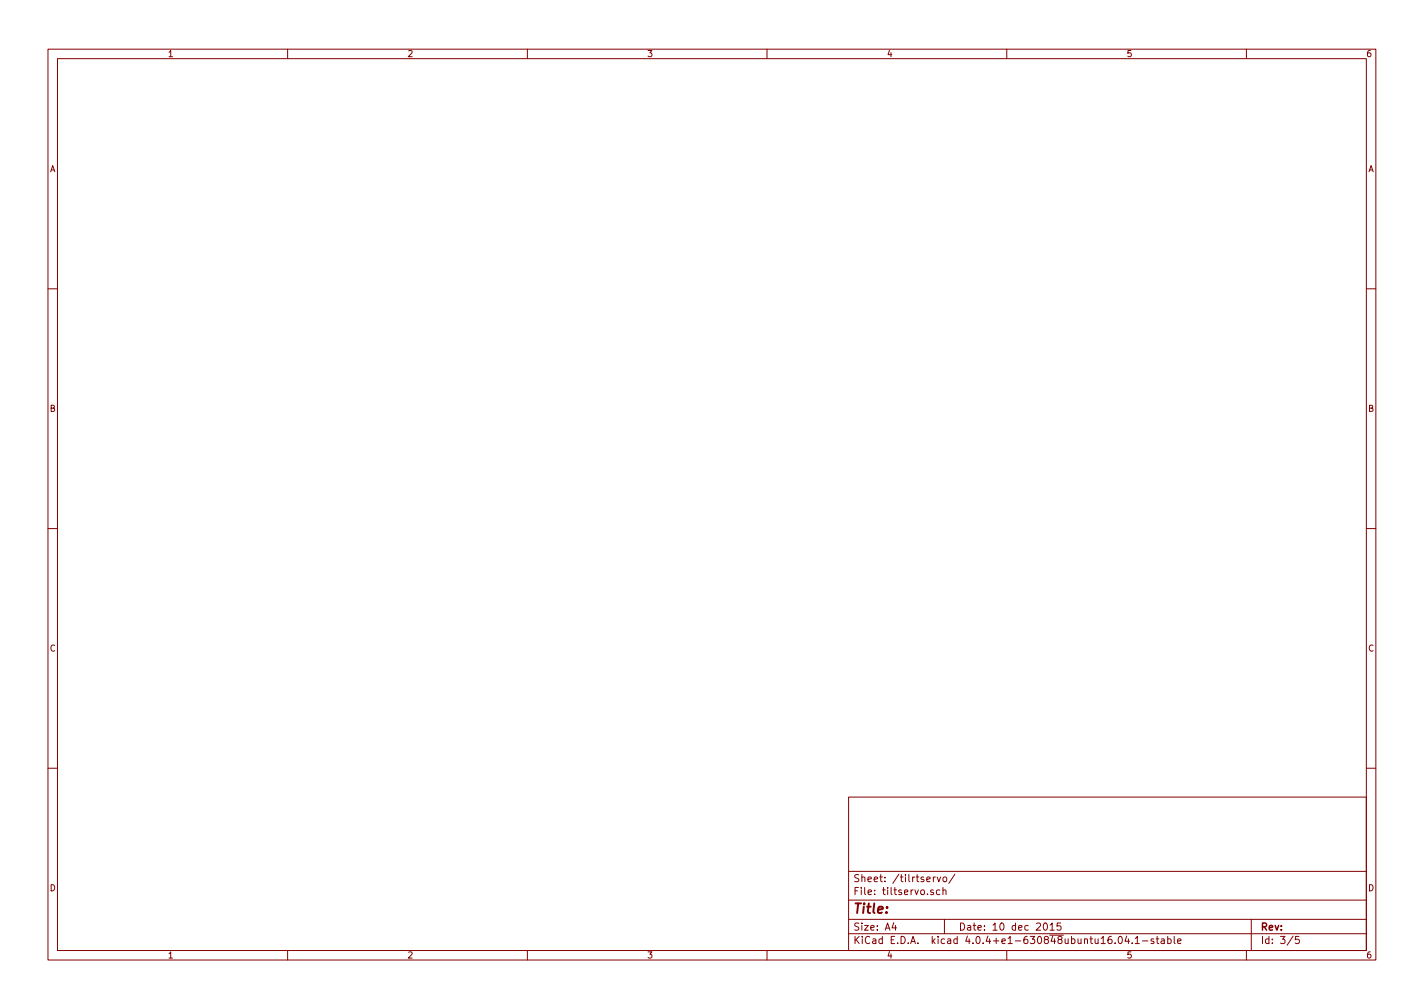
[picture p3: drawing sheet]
<svg xmlns="http://www.w3.org/2000/svg" width="297mm" height="210mm" viewBox="0 0 297 210" stroke-linecap="round" stroke-linejoin="round" font-family="sans-serif">
<g fill="none" stroke="#840000" stroke-width=".21">
<path d="M10 10.3h277v189.9h-277zM12 12.2h273v186.1h-273zM60 10.3v1.9M110 10.3v1.9M160 10.3v1.9M210 10.3v1.9M260 10.3v1.9M10 60.2h2M285 60.2h2M10 110.3h2M285 110.3h2M10 160.2h2"/>
<path d="M177 166.3h108v32h-108zM285 160.2h2M60 198.3v1.9M110 198.3v1.9M160 198.3v1.9M177 194.8h108M177 191.8h108M177 187.8h108M177 181.8h108M186.4 192.5l-.3 1h.9M186.8 193v1M194.7 185.7l-.4-.1-.2 .2 .1 .2 .5 .2v.3h-.6"/>
<path d="M194.7 182.9v1M195.1 182.9l-.4 .3M195.5 182.9l.3 1 .4-1M196 185.7l-.4-.1-.3 .3 .1 .6 .2 .1 .4-.1M196.7 185.7l.2-.1 .4 .1v.9M196.7 185.1v1.5M196.8 183.1l.2-.2 .4 .2 .1 .5-.1 .2-.4 .1-.2-.1zM197 191.8v3M199.2 182.3l-1.3 2M210 198.3v1.9M217.8 192.7l.2-.2a.8 .8 0 0 1 .5 .8 .8 .8 0 0 1-.5 .7l-.4-.5zM219 193l.5-.5v1.5"/>
<path d="M219 194h.9M221.3 192.5h-.8v.7h.7l.1 .2v.5l-.2 .1-.6-.1M233.4 195.5l.2-.2a.8 .8 0 0 1 .5 .8 .8 .8 0 0 1-.5 .7l-.4-.5zM235 195.2l-.3 1.1h.9M235.4 195.8v1M236.2 196.7v.1M236.8 195.8l.4-.5v1.5M236.8 196.8h.9M238.3 196.3h1.1M240.7 195.9l-.4-.1-.2 .2 .1 .3 .5 .1v.3h-.6M241.2 195.8h.5M241.4 195.3v1.3l.3 .2"/>
<path d="M242.2 195.9h.6l.1 .9M242.9 196.2l-.5 .1-.2 .2 .2 .3 .5-.1M243.6 195.9l.4-.1 .3 .3-.1 .6h-.6M243.6 195.3v1.5M244.9 195.3v1.3l.2 .2M245.6 196.3l.8-.1-.1-.3-.4-.1-.3 .2 .1 .7h.6M260 198.3v1.9M261 191.8v6.5M269.7 195.2l-1.2 2M271 195.3h-.7l-.1 .7h.7l.1 .2v.5l-.2 .1-.6-.1"/>
</g>
<text font-size="2.8" fill="#840000" x="178" y="190.5">Title:</text>
<g font-size="2.1" fill="#840000">
<text x="178" y="184">Sheet: /tilrtservo/</text>
<text x="178" y="186.7">File: tiltservo.sch</text>
<text x="178" y="196.9">KiCad E.D.A. kicad 4.0.4+e1-630848ubuntu16.04.1-stable</text>
<text x="178" y="194.1">Size: A4</text>
<text x="200" y="194.1">Date: 10 dec 2015</text>
<text x="263" y="194.1">Rev:</text>
<text x="263" y="196.9">Id: 3/5</text>
</g>
<g font-size="1.8" fill="#840000">
<text x="35" y="11.9">1</text>
<text x="85" y="11.9">2</text>
<text x="135" y="11.9">3</text>
<text x="185" y="11.9">4</text>
<text x="235" y="11.9">5</text>
<text x="285" y="11.9">6</text>
<text x="10.4" y="35.9">A</text>
<text x="285.4" y="35.9">A</text>
<text x="10.4" y="85.9">B</text>
<text x="285.4" y="85.9">B</text>
<text x="10.4" y="135.9">C</text>
<text x="285.4" y="135.9">C</text>
<text x="10.4" y="185.9">D</text>
<text x="285.4" y="185.9">D</text>
<text x="35" y="199.9">1</text>
<text x="85" y="199.9">2</text>
<text x="135" y="199.9">3</text>
<text x="185" y="199.9">4</text>
<text x="235" y="199.9">5</text>
<text x="285" y="199.9">6</text>
</g>
</svg>
